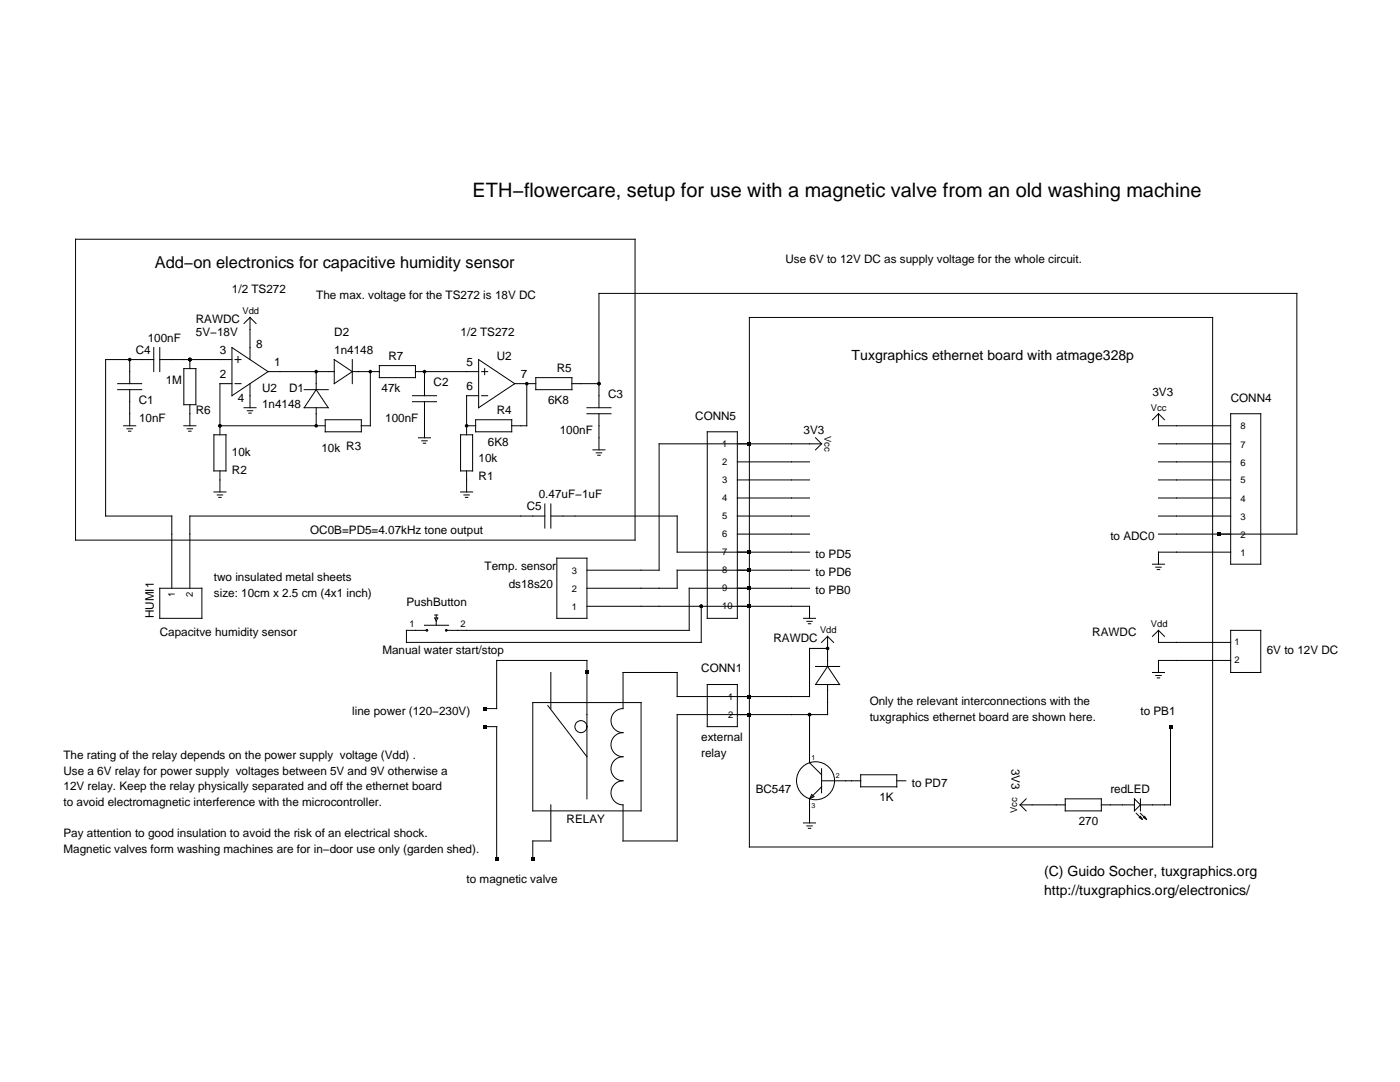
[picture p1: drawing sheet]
<svg xmlns="http://www.w3.org/2000/svg" width="279mm" height="216mm" viewBox="0 0 279 216" stroke-linecap="round" stroke-linejoin="round" font-family="sans-serif">
<g fill="none" stroke="#000" stroke-width=".2">
<path d="M15.1 47.7h111.6v60.1h-111.6zM23.5 76.6h4.8M23.5 77.8h4.8M25.9 71.8v4.8M25.9 77.8v7.2M30.7 71.8h-9.6v31.2h13.2v14.4M30.7 69.3v4.9M31.9 69.3v4.9M31.9 71.8h14.4M36.7 73.6h2.4v7.2h-2.4zM37.9 71.8v1.8M46.3 69.3l7.2 4.9-7.2 4.8z"/>
<path d="M46.3 76.6h-2.4v10.2M46.9 76.6h1.2M46.9 71.8h1.2M47.5 71.1v1.2M49.9 63.3v8.5M49.9 76.6v4.8M49.9 63.3l-1.2 1.2M49.9 63.3l1.2 1.2M53.5 74.2h13.2M60.7 77.8h4.8M63.1 77.8l2.4 3.6h-4.8zM63.1 74.2v3.6"/>
<path d="M66.7 71.8l3.6 2.4-3.6 2.4zM70.3 74.2h5.4M70.3 71.8v4.8M73.9 74.2v10.8h-1.8M75.7 73h7.2v2.4h-7.2zM82.3 79h4.8M82.9 74.2h12.6M84.7 74.2v4.8M95.5 79h-2.4v7.8M95.5 71.8l7.2 4.8-7.2 4.8zM96.1 74.2h1.2M96.1 79h1.2"/>
<path d="M96.7 73.6v1.2M102.7 76.6h4.2M105.1 76.6v8.4h-3M106.9 75.4h7.2v2.4h-7.2zM114.1 76.6h5.4M149.6 63.3h92.4v105.7h-92.4zM24.7 85h2.4M25.3 85.6h1.1M25.6 86h.5M36.7 85h2.4M37.3 85.6h1.1M37.6 86h.5"/>
<path d="M37.9 80.7v4.3M42.7 86.8h2.4v7.2h-2.4zM42.7 98.2h2.4M43.4 98.8h1M43.7 99.2h.4M43.9 85h21M43.9 93.9v4.3M48.7 81.4h2.4M49.4 82h1M49.7 82.4h.4M63.1 81.4v3.6M64.9 83.8h7.2v2.4h-7.2z"/>
<path d="M82.3 80.2h4.8M83.5 87.4h2.4M84.2 88h1.1M84.5 88.4h.5M84.7 80.2v7.2M91.9 86.8h2.4v7.2h-2.4zM91.9 98.2h2.4M92.6 98.8h1.1M92.9 99.2h.5M93.1 85h1.8M93.1 93.9v4.3M94.9 83.8h7.2v2.4h-7.2z"/>
<path d="M117.1 82.6h4.8M117.1 81.4h4.8M118.3 89.8h2.4M119 90.4h1.1M119.3 90.8h.5M119.5 81.4v-22.9h139.3v48.1h-27.6M119.5 82.6v7.2M141.1 86.2h6.1v37.2h-6.1zM147.2 92.2h14.4M147.2 99.4h14.4M147.2 95.8h14.4M162.8 87.4l1.2 1.2"/>
<path d="M164 88.6h-32.5v25.2h-14.4M164 88.6l-1.2 1.2M231.2 88.6h14.4M231.2 92.2h14.4M231.2 99.4h14.4M231.2 95.8h14.4M231.2 82.6v2.4h14.4M231.2 82.6l-1.2 1.2M231.2 82.6l1.2 1.2M245.6 82.6h6v30h-6zM31.9 117.4h8.4v6h-8.4zM108.7 103h-70.8v14.4"/>
<path d="M108.7 100.6v4.8M109.9 103h25.2v7.2h26.5M109.9 100.6v4.8M111.1 111.4h6v12h-6zM147.2 106.6h14.4M147.2 103h14.4M161.6 113.8h-26.5v3.6h-18M161.6 117.4h-24.1v8.4h-48.3M230 112.6h2.4M230.7 113.2h1M231 113.7h.4M231.2 103h14.4"/>
<path d="M245.6 110.2h-14.4v2.4M84.7 124.8h4.8M86.8 122.7h.6M86.8 123.3h.6l-.3 .6zM87.1 122.7v.6M87.1 123.9v.8M109.9 134.2v7.2M117.1 121h44.5v2.4M139.9 121v7.2h-58.8v-2.4h3.9M141.1 136.6h6.1v8.4h-6.1zM160.4 123.4h2.4M161 124h1.1"/>
<path d="M161.3 124.5h.5M162.8 133h4.8M165.2 129.4h-3.6v9.6h-26.5v-4.8h-10.8v7.2a2.4 2.4 0 0 0-2.4 2.4 2.4 2.4 0 0 0 2.4 2.4 2.4 2.4 0 0 0-2.4 2.4 2.4 2.4 0 0 0 2.4 2.4 2.4 2.4 0 0 0-2.4 2.4 2.4 2.4 0 0 0 2.4 2.4 2.4 2.4 0 0 0-2.4 2.4 2.4 2.4 0 0 0 2.4 2.4v7.2h10.8v-25.2h30.1v-6M165.2 133l2.4 3.6h-4.8zM165.2 127v6M165.2 127l-1.2 1.2M165.2 127l1.2 1.2M230 134.2h2.4M230.7 134.8h1M231 135.3h.4M231.2 125.8v2.4h14.4M231.2 125.8l-1.2 1.2"/>
<path d="M231.2 125.8l1.2 1.2M245.6 125.8h6v8.4h-6zM245.6 131.8h-14.4v2.4M96.7 145h2.4v26.4M96.7 141.4h2.4v-9.6h18v27.6M106.3 140.2h21.6v21.6h-21.6zM109.3 140.8l7.8 10.2M161.6 142.6v9.6l2.4 2.4M161.6 159.4v4.8M162 158.5l.4 .5-.8 .4zM164 155.8h7.8M164 157l-2.4 2.4"/>
<path d="M164 153.4v4.8M171.8 154.6h7.2v2.4h-7.2zM179 155.8h1.8M204.8 159.4l-1.2 1.2M212.6 159.4h7.2v2.4h-7.2zM226.4 159.4l1.2 1.2-1.2 1.2zM227.6 159.4v2.4M233.6 145v15.6h-6M109.9 160.6v7.2h-3.6v3.6M160.4 164.2h2.4M161 164.8h1.1M161.3 165.3h.5"/>
<path d="M203.6 160.6h9M203.6 160.6l1.2 1.2M219.8 160.6h6.6M226.8 162.3l1.2 1.2M227.4 163.1l.6 .4M227.6 162.9l.4 .6M227.6 162.3l1.2 1.2M228.2 163.1l.6 .4M228.4 162.9l.4 .6"/>
<circle cx="85.2" cy="125.8" r=".17"/>
<circle cx="89.1" cy="125.8" r=".17"/>
<circle cx="115.9" cy="145" r="1.2"/>
<circle cx="162.8" cy="155.8" r="3.8"/>
</g>
<g fill="#000">
<path d="M149.2 88.2h.7v.7h-.7zM149.2 113.4h.7v.7h-.7zM149.2 109.8h.7v.7h-.7zM149.2 117h.7v.7h-.7zM242.8 106.2h.8v.7h-.8zM116.8 133.8h.7v.7h-.7zM149.2 120.6h.7v.7h-.7zM149.2 138.6h.7v.7h-.7zM96.4 141h.7v.8h-.7zM96.4 144.6h.7v.8h-.7zM149.2 142.2h.7v.8h-.7zM233.2 144.6h.8v.8h-.8z"/>
<path d="M98.8 171h.7v.8h-.7zM106 171h.7v.8h-.7z"/>
<circle cx="25.9" cy="71.8" r=".36"/>
<circle cx="37.9" cy="71.8" r=".36"/>
<circle cx="63.1" cy="74.2" r=".36"/>
<circle cx="73.9" cy="74.2" r=".36"/>
<circle cx="84.7" cy="74.2" r=".36"/>
<circle cx="105.1" cy="76.6" r=".36"/>
<circle cx="119.5" cy="76.6" r=".36"/>
<circle cx="43.9" cy="85" r=".36"/>
<circle cx="63.1" cy="85" r=".36"/>
<circle cx="93.1" cy="85" r=".36"/>
<circle cx="139.9" cy="121" r=".36"/>
<circle cx="165.2" cy="129.4" r=".36"/>
<circle cx="161.6" cy="142.6" r=".36"/>
</g>
<text font-size="4" x="94.3" y="39.3">ETH−flowercare, setup for use with a magnetic valve from an old washing machine</text>
<text font-size="3.3" x="30.9" y="53.4">Add−on electronics for capacitive humidity sensor</text>
<g font-size="2.8">
<text x="170" y="71.8">Tuxgraphics ethernet board with atmage328p</text>
<text x="208.4" y="174.9">(C) Guido Socher, tuxgraphics.org</text>
<text x="208.4" y="178.6">http://tuxgraphics.org/electronics/</text>
</g>
<g font-size="2.3">
<text x="156.8" y="52.5">Use 6V to 12V DC as supply voltage for the whole circuit.</text>
<text x="46.3" y="58.5">1/2 TS272</text>
<text x="63.1" y="59.7">The max. voltage for the TS272 is 18V DC</text>
<text x="39.1" y="64.5">RAWDC</text>
<text x="27.1" y="70.6">C4</text>
<text x="29.5" y="68.1">100nF</text>
<text x="39.1" y="66.9">5V−18V</text>
<text x="43.9" y="70.6">3</text>
<text x="51.1" y="69.3">8</text>
<text x="66.7" y="66.9">D2</text>
<text x="66.7" y="70.6">1n4148</text>
<text x="77.5" y="71.8">R7</text>
<text x="91.9" y="66.9">1/2 TS272</text>
<text x="99.1" y="71.8">U2</text>
<text x="33.1" y="76.6">1M</text>
<text x="43.9" y="75.4">2</text>
<text x="54.7" y="73">1</text>
<text x="86.5" y="77.1">C2</text>
<text x="93.1" y="73">5</text>
<text x="93.1" y="77.8">6</text>
<text x="103.9" y="75.4">7</text>
<text x="111.1" y="74.2">R5</text>
<text x="27.7" y="80.7">C1</text>
<text x="39.1" y="82.6">R6</text>
<text x="47.5" y="80.2">4</text>
<text x="52.3" y="81.4">1n4148</text>
<text x="52.3" y="78.3">U2</text>
<text x="57.7" y="78.3">D1</text>
<text x="76.1" y="78.3">47k</text>
<text x="99.1" y="82.6">R4</text>
<text x="109.4" y="80.7">6K8</text>
<text x="121.4" y="79.5">C3</text>
<text x="138.7" y="83.8">CONN5</text>
<text x="230" y="79">3V3</text>
<text x="245.6" y="80.2">CONN4</text>
<text x="27.8" y="84.3">10nF</text>
<text x="76.9" y="84.3">100nF</text>
<text x="97.4" y="89.1">6K8</text>
<text x="111.7" y="86.7">100nF</text>
<text x="160.4" y="86.7">3V3</text>
<text x="46.3" y="91">10k</text>
<text x="46.3" y="94.6">R2</text>
<text x="64.1" y="90.3">10k R3</text>
<text x="95.5" y="92.2">10k</text>
<text x="95.5" y="95.8">R1</text>
<text x="105.1" y="101.8">C5</text>
<text x="107.5" y="99.4">0.47uF−1uF</text>
<text x="61.9" y="106.6">OC0B=PD5=4.07kHz tone output</text>
<text x="221.6" y="107.8">to ADC0</text>
<text x="96.7" y="113.8">Temp. sensor</text>
<text x="162.8" y="111.4">to PD5</text>
<text x="42.7" y="115.9">two insulated metal sheets</text>
<text x="42.7" y="119.1">size: 10cm x 2.5 cm (4x1 inch)</text>
<text x="101.5" y="117.4">ds18s20</text>
<text x="162.8" y="118.6">to PB0</text>
<text x="162.8" y="115">to PD6</text>
<text x="30.7" y="123.4" transform="rotate(-90 30.7 123.4)">HUMI1</text>
<text x="81.1" y="121">PushButton</text>
<text x="31.9" y="127">Capacitve humidity sensor</text>
<text x="76.3" y="130.6">Manual water start/stop</text>
<text x="154.4" y="128.2">RAWDC</text>
<text x="218" y="127">RAWDC</text>
<text x="252.8" y="130.6">6V to 12V DC</text>
<text x="139.9" y="134.2">CONN1</text>
<text x="70.3" y="142.6">line power (120−230V)</text>
<text x="173.6" y="140.7">Only the relevant interconnections with the</text>
<text x="173.6" y="143.8">tuxgraphics ethernet board are shown here.</text>
<text x="227.6" y="142.6">to PB1</text>
<text x="139.9" y="147.9">external</text>
<text x="12.7" y="151.5">The rating of the relay depends on the power supply voltage (Vdd) .</text>
<text x="12.7" y="154.6">Use a 6V relay for power supply voltages between 5V and 9V otherwise a</text>
<text x="139.9" y="151">relay</text>
<text x="201.9" y="153.4" transform="rotate(90 201.9 153.4)">3V3</text>
<text x="12.7" y="157.7">12V relay. Keep the relay physically separated and off the ethernet board</text>
<text x="12.7" y="160.8">to avoid electromagnetic interference with the microcontroller.</text>
<text x="150.8" y="158.2">BC547</text>
<text x="175.5" y="159.9">1K</text>
<text x="182" y="157">to PD7</text>
<text x="221.6" y="158.2">redLED</text>
<text x="12.7" y="167.1">Pay attention to good insulation to avoid the risk of an electrical shock.</text>
<text x="113.1" y="164.2">RELAY</text>
<text x="215.3" y="164.6">270</text>
<text x="12.7" y="170.2">Magnetic valves form washing machines are for in−door use only (garden shed).</text>
<text x="93.1" y="176.2">to magnetic valve</text>
</g>
<g font-size="1.9">
<text x="48.4" y="62.7">Vdd</text>
<text x="229.7" y="82">Vcc</text>
<text x="144.1" y="89.2">1</text>
<text x="164.6" y="86.9" transform="rotate(90 164.6 86.9)">Vcc</text>
<text x="247.6" y="85.7">8</text>
<text x="247.6" y="89.3">7</text>
<text x="144.1" y="92.8">2</text>
<text x="247.6" y="92.9">6</text>
<text x="144.1" y="100">4</text>
<text x="144.1" y="96.4">3</text>
<text x="247.6" y="100.1">4</text>
<text x="247.6" y="96.5">5</text>
<text x="144.1" y="107.2">6</text>
<text x="144.1" y="103.6">5</text>
<text x="247.6" y="107.3">2</text>
<text x="247.6" y="103.7">3</text>
<text x="144.1" y="110.8">7</text>
<text x="247.6" y="110.9">1</text>
<text x="34.9" y="119.2" transform="rotate(-90 34.9 119.2)">1</text>
<text x="38.5" y="119.2" transform="rotate(-90 38.5 119.2)">2</text>
<text x="114.1" y="118.1">2</text>
<text x="114.1" y="114.5">3</text>
<text x="144.1" y="114.4">8</text>
<text x="144.1" y="118">9</text>
<text x="81.7" y="125.2">1</text>
<text x="91.9" y="125.2">2</text>
<text x="114.1" y="121.7">1</text>
<text x="144.1" y="121.6">10</text>
<text x="229.7" y="125.2">Vdd</text>
<text x="163.7" y="126.4">Vdd</text>
<text x="246.4" y="128.8">1</text>
<text x="246.4" y="132.4">2</text>
<text x="145.4" y="143.2">2</text>
<text x="145.4" y="139.6">1</text>
<text x="203" y="162.2" transform="rotate(-90 203 162.2)">Vcc</text>
</g>
<g font-size="1.4">
<text x="162" y="151.6">1</text>
<text x="166.8" y="155.2">2</text>
<text x="162" y="161.2">3</text>
</g>
</svg>
